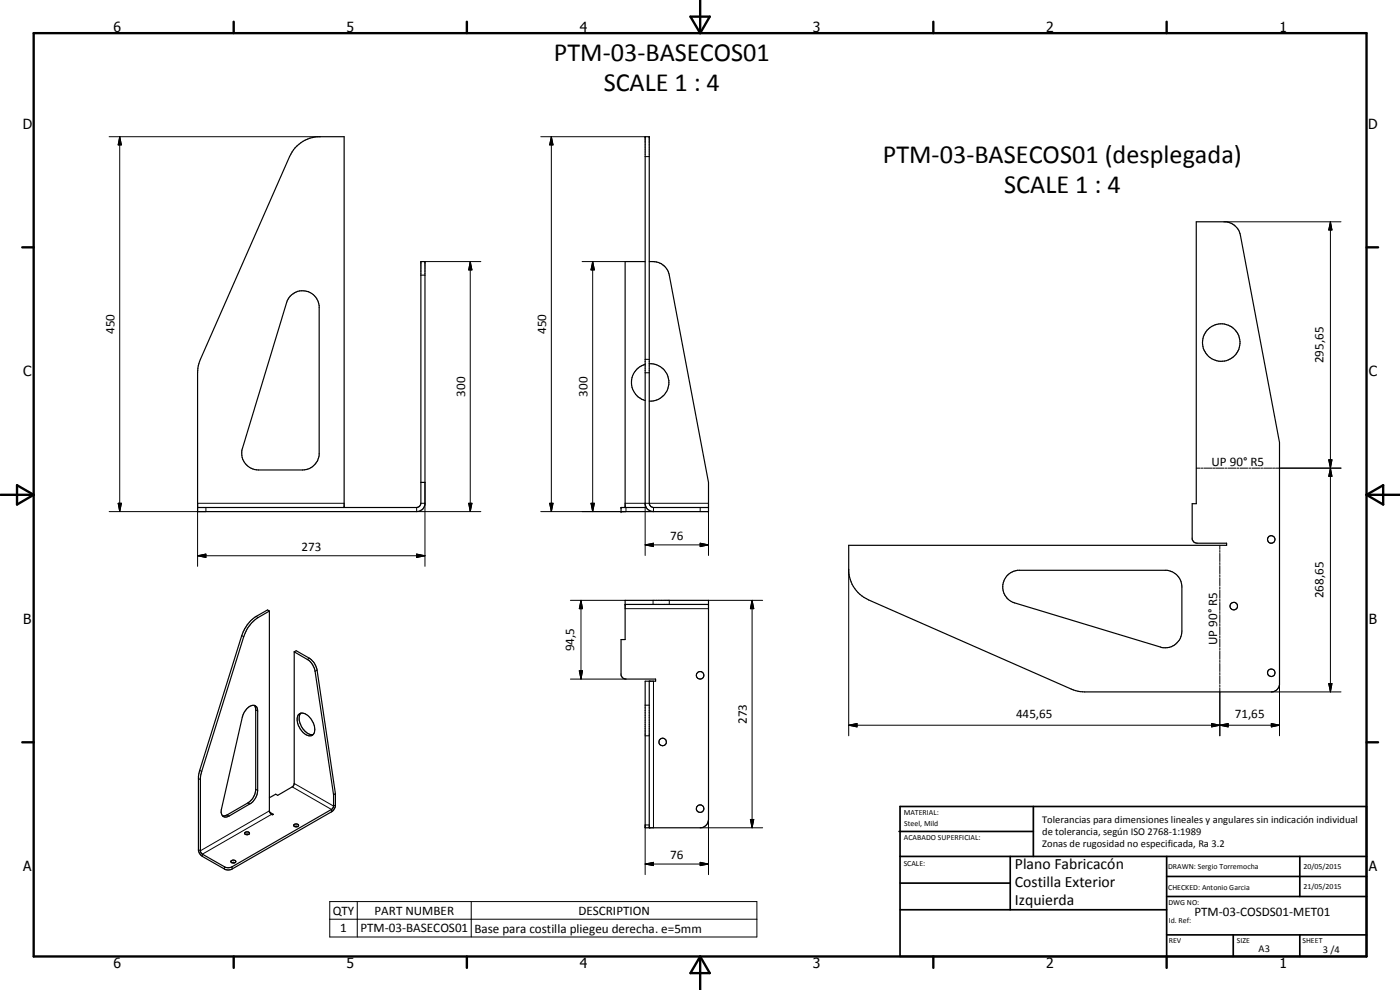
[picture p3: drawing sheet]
<svg xmlns="http://www.w3.org/2000/svg" width="420mm" height="297mm" viewBox="0 0 420 297" stroke-linecap="round" stroke-linejoin="round" font-family="sans-serif">
<g fill="none" stroke="#000" stroke-width=".35">
<path d="M193.6 78.5h-6v73.8M194.8 78.5a5.2 5.2 0 0 1 6.1 4l11.7 62.2v8.8h-26.2v-1.2h7.6M87.1 88.9a5 5 0 0 1 5.2-1.4 5 5 0 0 1 3.5 4.2v44.8a5.1 5.1 0 0 1-5 4.5h-13.3a5 5 0 0 1-4.7-6.5l13.2-43.7zM193.6 109.3a5.6 5.6 0 0 0-4.1 5.5 5.6 5.6 0 0 0 4.1 5.4M194.8 109.1a5.6 5.6 0 0 1 6 5.6 5.6 5.6 0 0 1-6 5.7M59.3 152.3h65.7l.9-.4 .4-.9v-72.5h1.2v72.8a2.47 2.47 0 0 1-2.5 2.2h-65.7v-41.7l.2-2 .6-2 26.8-60.8a10.1 10.1 0 0 1 8.4-6h8v111.3M126.3 144.7h1.2M212.6 152.3h-16.5l-.9-.4-.4-.9v-110h-1.2v110.3a2.47 2.47 0 0 0 2.5 2.2M254.7 163.6h113.4v-.6l-9.1-.1-.8-.3-.4-.8v-10.7h1.2v-84.6h8.9a5 5 0 0 1 4.4 4.1l11.7 62.2v72.7a2.49 2.49 0 0 1-2.5 2.1h-56l-2-.2-2-.6-60.8-26.8a10.1 10.1 0 0 1-6-8.4zM302.1 172.9l1.7-1.3 1.6-.5h44.8a5 5 0 0 1 4.5 5v13.3a5 5 0 0 1-6.4 4.7l-43.8-13.2a5 5 0 0 1-2.4-8zM80.8 183.3l-.5-.3-3.4 2a10.6 10.6 0 0 0-4.4 5.7l-12.6 40.4-.3 2v22.3l.4 .8 .7 .8 6.6 3.7a2.4 2.4 0 0 0 2.4 0l30-17.2 .9-1.4 .1-4M80.8 183.3l-3.3 2a10.9 10.9 0 0 0-4.4 5.8l-12.6 40.4-.4 1.9v22l.6 .9 6.6 3.8a2.4 2.4 0 0 0 2.4 0l29.9-17.3 .5-.9v-3.4"/>
<path d="M80.8 183.3l.2 60.4M88.3 195.6v39.6l-.4 .8-4.6 2.6-.5-.3-2 1.1M88.3 195.6l.6-.4 3.9 2.3a5.2 5.2 0 0 1 2.4 3.5l5.5 37.1M88.3 195.6l3.9 2.3a5 5 0 0 1 2.4 3.5l5.5 37.1M187.6 180.1h25v65.8a2.52 2.52 0 0 1-2.5 2.5h-16.5v-44h3.2v-.6h-8.9l-.9-.3-.5-.7-.1-10.9h1.2zM187.6 181.4h25M74.1 212.6a1.77 1.77 0 0 1 3.1-.2l.1 .9v23.9a4.9 4.9 0 0 1-2.3 4l-6.3 3.7a1.53 1.53 0 0 1-1.9 0 1.53 1.53 0 0 1-.4-1.9l6.3-27.8 .4-1.2zM76.3 211.6l.4 1v24.6a5.1 5.1 0 0 1-2.3 3.7l-6.3 3.6-1.3 .3M89.5 214.5a2.02 2.02 0 0 1 3.2 .4 4.6 4.6 0 0 1 1.3 5.5 2.11 2.11 0 0 1-3-.6 5 5 0 0 1-1.5-5.3zM90.3 214a4.3 4.3 0 0 0 1.2 5.4l1.3 .9 1.2 .1M194.8 204.4v44M100.7 238.1l-.6 .4"/>
<path d="M69.3 258.4a.73 .73 0 0 1 .8-.4 .73 .73 0 0 1 .6 .7 .83 .83 0 0 1-1.4-.3zM69.5 258.8h1M73.5 249.8a.78 .78 0 0 1 1.4 .3 .8 .8 0 0 1-.8 .4 .8 .8 0 0 1-.7-.6zM73.7 250.4h.9M81 243.7l1.1 .6a.81 .81 0 0 1-1.1-.6zM88.3 247.4l.1-.1a.62 .62 0 0 1 .8-.1 .62 .62 0 0 1 .2 .7 .76 .76 0 0 1-1.2-.4zM88.4 248h1"/>
<circle cx="366.5" cy="102.8" r="5.6"/>
<circle cx="381.5" cy="161.9" r="1.12"/>
<circle cx="370.3" cy="181.9" r="1.13"/>
<circle cx="210.1" cy="202.6" r="1.13"/>
<circle cx="381.5" cy="201.8" r="1.12"/>
<circle cx="198.9" cy="222.6" r="1.11"/>
<circle cx="210.1" cy="242.6" r="1.12"/>
</g>
<g fill="none" stroke="#000" stroke-width=".3">
<path d="M32.8 41h63.3M35.9 41l.5 2.5h-.9zM35.9 41v112.5M162.3 41h31.3M165.5 41l.5 2.5h-1zM165.5 41v112.5M193.6 47h1.2M127.5 78.5h16.8M141.1 78.5l.5 2.5h-.9zM141.1 78.5v75M174.7 78.5h12.9M177.9 78.5l.5 2.5h-1z"/>
<path d="M177.9 78.5v75M367.4 66.5h35.1M399.3 66.5l.4 2.5h-.9zM399.3 66.5v141.1M126.3 82.5h1.2M193.6 107.8h1.2M193.6 111.8h1.2M398.8 138h.9l-.4 2.5zM35.5 151h.9l-.5 2.5zM61.8 152.3v1.2h-29M103.3 151h-44v18.9M125 152.3v1.2h19.3"/>
<path d="M126.3 151h1.2M127.5 144.7v25.2M140.7 151h.9l-.5 2.5zM165 151h1l-.5 2.5zM177.4 151h1l-.5 2.5zM187.6 151h25M187.9 152.3v1.2h-25.6M193.6 151v15.7M196.1 152.3v1.2M210.1 152.3v1.2M212.6 153.5v13.2M359 140.5h1.2"/>
<path d="M360.5 140.5h.6M361.4 140.5h2.4M364.1 140.5h.6M364.9 140.5h2.5M367.7 140.5h.5M368.5 140.5h2.4M371.2 140.5h.6M372.1 140.5h2.4M374.8 140.5h.6M375.7 140.5h2.4M378.4 140.5h.6M379.3 140.5h2.4"/>
<path d="M381.9 140.5h.7M382.8 140.5h19.7M399.3 140.5l.4 2.4h-.9zM59.3 166.8l2.5-.6v1.1zM59.3 166.8h68.2M125 166.2l2.5 .6-2.5 .5zM193.6 163.5l2.5-.5v1zM193.6 163.5h19M210.1 163l2.5 .5-2.5 .5zM254.7 170.8v50M366.1 163.6v1.2M366.1 165.1v.6"/>
<path d="M366.1 166v2.5M366.1 168.8v.6M366.1 169.7v2.5M366.1 172.5v.6M366.1 173.4v2.4M366.1 176.1v.6M366.1 177v2.5M366.1 179.8v.6M72.5 190.7l.6 .4M76.9 185l.6 .3M92.8 197.5l-.6 .4M171.2 180.1h16.4"/>
<path d="M174.4 180.1l.4 2.5h-.9zM174.4 180.1v23.7M187.6 182.6h25M196 180.1v1.3M200.9 180.1v1.3M212.6 180.1h16.3M225.7 180.1l.5 2.5h-1zM225.7 180.1v68.3M366.1 180.7v2.5M366.1 183.5v.6M366.1 184.4v2.4M366.1 187.1v.6"/>
<path d="M366.1 188v2.5M366.1 190.8v.6M366.1 191.7v2.5M366.1 194.5v.6M366.1 195.4v2.4M366.1 198.1v.7M366.1 199.1v2.4M76.7 213l.6 .3M95.2 201l-.6 .4M171.2 203.8h16.7M173.9 201.3h.9l-.4 2.5zM193.6 211.6h1.2"/>
<path d="M196.1 204.4v44M254.7 217.6l2.5-.5v1zM254.7 217.6h129.3M363.6 217.1l2.5 .5-2.5 .5zM366.1 217.6l2.5-.5v1zM366.1 201.8v.6M366.1 202.7v2.4M366.1 205.5v.6M366.1 206.4v14.4M381.5 217.1l2.5 .5-2.5 .5zM381.5 207.6h21M384 205.1v15.7"/>
<path d="M398.8 205.1h.9l-.4 2.5zM59.6 233.6l.5 .3M59.9 231.1l.6 .4M76.7 236.8l.6 .4M87.7 236.1l11.8 6.8v.7M88.3 235.1l11.8 6.8 .6-.3M193.6 220.8h1.2M68.1 244.5l.6 .4M74.4 240.9l.6 .3M80.8 243.3l-20.7 12-.5-.4M81.5 244.3l-20.8 12v.7M193.6 259.2l2.5-.5v1z"/>
<path d="M193.6 259.2h19M194.8 247.5h-1.2v14.9M210.1 258.7l2.5 .5-2.5 .5zM210.1 248.4h18.8M212.6 245.9v16.5M225.2 245.9h1l-.5 2.5zM67.3 260.1v.6M69.7 260.1v.6M99 270.5h128.1v10.6h-128.1zM99 275.8h128.1M107.2 270.5v10.6M141.4 270.5v10.6"/>
</g>
<g fill="#000">
<circle cx="193.6" cy="41" r=".18"/>
<circle cx="194.8" cy="41" r=".18"/>
<circle cx="186.4" cy="153.5" r=".18"/>
<circle cx="186.4" cy="152.3" r=".18"/>
</g>
<g fill="none" stroke="#000" stroke-width=".71">
<path d="M10.1 9.9h400v277.1h-400zM70.1 6.5v3.4M140.1 6.5v3.4M207.2 5h5.8l-2.9 4.9zM210.1 0v9.9M280.1 6.5v3.4M350.1 6.5v3.4M6.7 74.2h3.4M410.1 74.2h3.5M.1 148.5h10M5.1 145.6l5 2.9-5 2.9zM410.1 148.5h10"/>
<path d="M410.1 148.5l5-2.9v5.8zM6.7 222.7h3.4M410.1 222.7h3.5M70.1 287v3.4M140.1 287v3.4M210.1 287v10M210.1 287l2.9 5h-5.8zM280.1 287v3.4M350.1 287v3.4"/>
</g>
<g fill="none" stroke="#000" stroke-width=".51">
<path d="M269.8 249.5h40.3M270.1 242h140v45h-140zM270.1 257h140M303.2 257v16M310.1 242v15M350.1 257v30M390.1 257v12M270.1 265h33.1M270.1 273h80M350.1 269h60M350.1 263h60M350.1 280.5h60"/>
<path d="M370.1 280.5v6.5M390.1 280.5v6.5"/>
</g>
<g fill="#000">
<path d="M35.9 41l.5 2.5h-.9zM165.5 41l.5 2.5h-1zM399.3 66.5l.4 2.5h-.9zM141.1 78.5l.5 2.5h-.9zM177.9 78.5l.5 2.5h-1zM398.8 138h.9l-.4 2.5zM35.5 151h.9l-.5 2.5zM140.7 151h.9l-.5 2.5zM165 151h1l-.5 2.5zM177.4 151h1l-.5 2.5zM399.3 140.5l.4 2.4h-.9zM59.3 166.8l2.5-.6v1.1z"/>
<path d="M125 166.2l2.5 .6-2.5 .5zM193.6 163.5l2.5-.5v1zM210.1 163l2.5 .5-2.5 .5zM174.4 180.1l.4 2.5h-.9zM225.7 180.1l.5 2.5h-1zM173.9 201.3h.9l-.4 2.5zM254.7 217.6l2.5-.5v1zM363.6 217.1l2.5 .5-2.5 .5zM366.1 217.6l2.5-.5v1zM381.5 217.1l2.5 .5-2.5 .5zM398.8 205.1h.9l-.4 2.5zM193.6 259.2l2.5-.5v1z"/>
<path d="M210.1 258.7l2.5 .5-2.5 .5zM225.2 245.9h1l-.5 2.5z"/>
</g>
<g font-size="7.9">
<text x="166.2" y="18.2">PTM-03-BASECOS01</text>
<text x="181.2" y="27.2">SCALE 1 : 4</text>
<text x="265" y="49">PTM-03-BASECOS01 (desplegada)</text>
<text x="301.4" y="58">SCALE 1 : 4</text>
</g>
<g font-size="4.7">
<text x="304.6" y="260.8">Plano Fabricacón</text>
<text x="304.6" y="266.2">Costilla Exterior</text>
<text x="304.6" y="271.6">Izquierda</text>
</g>
<g font-size="4.2">
<text x="34" y="9.6">6</text>
<text x="104" y="9.6">5</text>
<text x="174" y="9.6">4</text>
<text x="244" y="9.6">3</text>
<text x="314" y="9.6">2</text>
<text x="384" y="9.6">1</text>
<text x="6.8" y="38.7">D</text>
<text x="410.6" y="38.7">D</text>
<text x="7" y="112.9">C</text>
<text x="410.8" y="112.9">C</text>
<text x="7" y="187.1">B</text>
<text x="410.8" y="187.1">B</text>
<text x="7" y="261.4">A</text>
<text x="410.8" y="261.4">A</text>
<text x="34" y="290.4">6</text>
<text x="104" y="290.4">5</text>
<text x="174" y="290.4">4</text>
<text x="244" y="290.4">3</text>
<text x="314" y="290.4">2</text>
<text x="384" y="290.4">1</text>
</g>
<g font-size="3.9">
<text x="34.4" y="100.3" transform="rotate(-90 34.4 100.3)">450</text>
<text x="163.9" y="100.3" transform="rotate(-90 163.9 100.3)">450</text>
<text x="397.2" y="109" transform="rotate(-90 397.2 109)">295,65</text>
<text x="139.6" y="119" transform="rotate(-90 139.6 119)">300</text>
<text x="176.3" y="119" transform="rotate(-90 176.3 119)">300</text>
<text x="363.6" y="139.7">UP 90° R5</text>
<text x="201.2" y="161.9">76</text>
<text x="90.5" y="165.2">273</text>
<text x="397.2" y="179.5" transform="rotate(-90 397.2 179.5)">268,65</text>
<text x="172.3" y="195.5" transform="rotate(-90 172.3 195.5)">94,5</text>
<text x="365.3" y="193.5" transform="rotate(-90 365.3 193.5)">UP 90° R5</text>
<text x="304.9" y="215.5">445,65</text>
<text x="370.6" y="215.6">71,65</text>
<text x="224.1" y="217.3" transform="rotate(-90 224.1 217.3)">273</text>
<text x="201.2" y="257.7">76</text>
<text x="99.9" y="274.4">QTY</text>
<text x="112.4" y="274.4">PART NUMBER</text>
<text x="173.6" y="274.4">DESCRIPTION</text>
<text x="358.5" y="275">PTM-03-COSDS01-MET01</text>
<text x="102.1" y="279.7">1</text>
<text x="108.2" y="279.7">PTM-03-BASECOS01</text>
<text x="142.4" y="279.8">Base para costilla pliegeu derecha. e=5mm</text>
</g>
<g font-size="3.1">
<text x="312.7" y="246.8">Tolerancias para dimensiones lineales y angulares sin indicación individual</text>
<text x="312.7" y="250.4">de tolerancia, según ISO 2768-1:1989</text>
<text x="312.7" y="254">Zonas de rugosidad no especificada, Ra 3.2</text>
<text x="377.7" y="285.6">A3</text>
<text x="397" y="285.9">3 /4</text>
</g>
<g font-size="2.4">
<text x="271.2" y="244.4">MATERIAL:</text>
<text x="271.3" y="252">ACABADO SUPERFICIAL:</text>
<text x="271.4" y="247.9">Steel, Mild</text>
<text x="271.2" y="259.7">SCALE:</text>
<text x="350.6" y="260.8">DRAWN: Sergio Torremocha</text>
<text x="391.2" y="260.6">20/05/2015</text>
<text x="350.6" y="267">CHECKED: Antonio Garcia</text>
<text x="391.2" y="266.7">21/05/2015</text>
<text x="350.6" y="271.4">DWG NO:</text>
<text x="350.8" y="276.9">Id. Ref:</text>
<text x="350.8" y="282.8">REV</text>
<text x="371.2" y="282.9">SIZE</text>
<text x="390.9" y="282.9">SHEET</text>
</g>
</svg>
